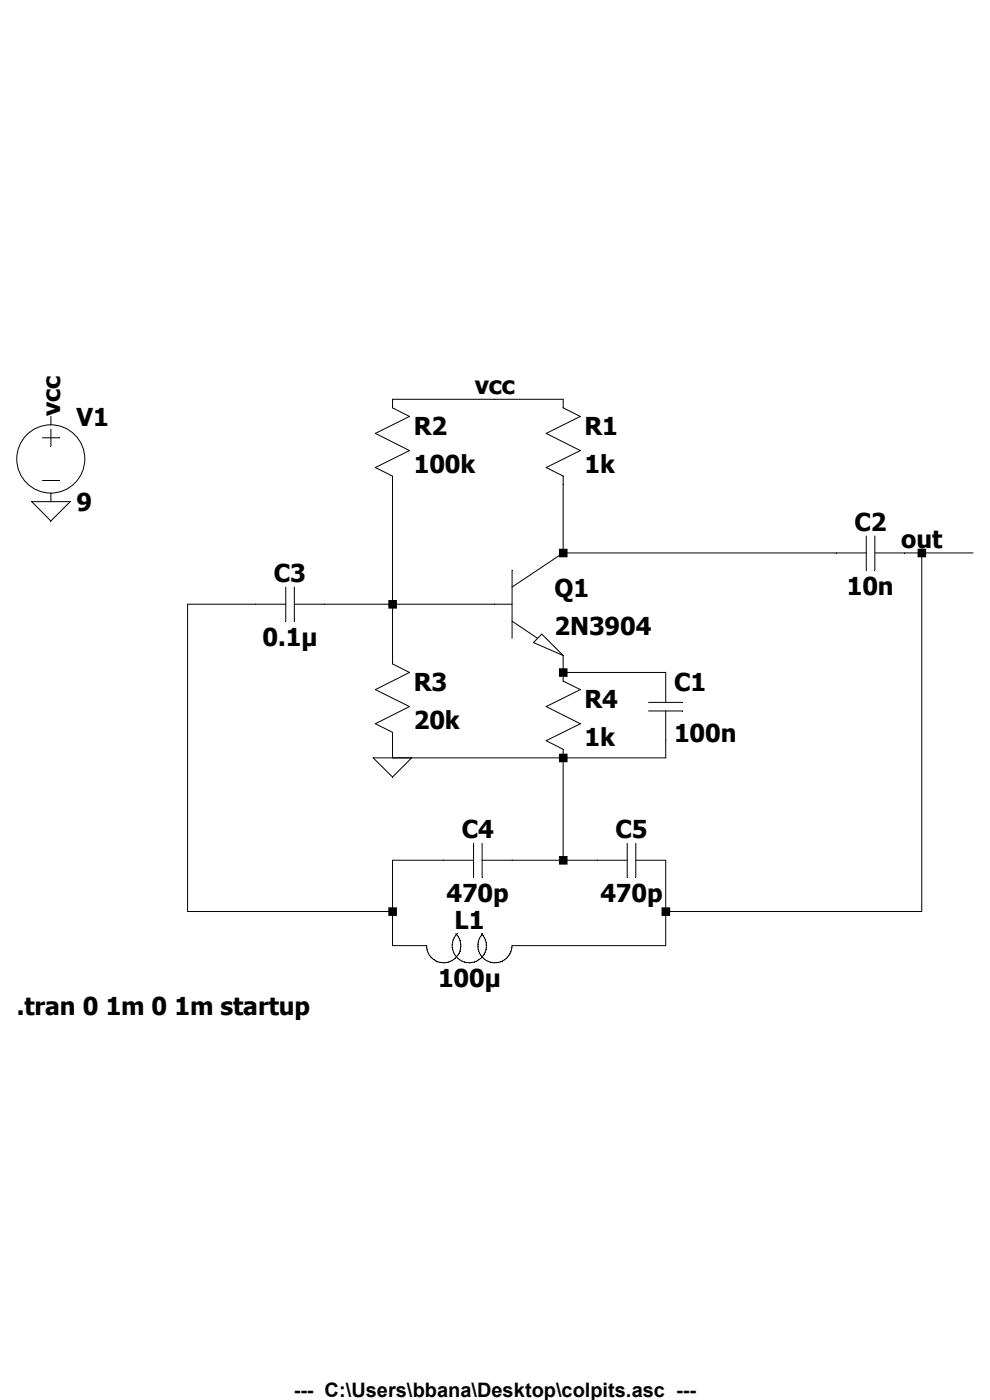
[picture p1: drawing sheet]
<svg xmlns="http://www.w3.org/2000/svg" width="210mm" height="297mm" viewBox="0 0 210 297" stroke-linecap="round" stroke-linejoin="round" font-family="sans-serif">
<g fill="none" stroke="#000" stroke-width=".21">
<path d="M9 92.9h3.6M10.8 88.3v1.8M10.8 91.1v3.6M6.7 106.4h8.2l-4.1 4.1zM9 101.9h3.6M10.8 104.6v1.8M119.5 117.3l-10.9 7.2M119.5 117.3v-16.3l-3.6-1.8 7.2-3.6-7.2-3.7 7.2-3.6-3.6-1.8v-1.8h-36.2v1.8l3.6 1.8-7.3 3.6 7.3 3.7-7.3 3.6 3.7 1.8v39.8l3.6 1.9-7.3 3.6 7.3 3.6-7.3 3.6 3.7 1.9v5.4M119.5 117.3h64.3M183.8 113.7v7.2M185.6 117.3h20.8M185.6 113.7v7.2"/>
<path d="M195.5 117.3v76.1h-54.3M60.6 128.2h-20.8v65.2h43.5M60.6 124.5v7.3M62.4 128.2h46.2M62.4 124.5v7.3M108.6 131.8l5.4 3.6M108.6 120.9v14.5M113.2 136.3l1.7-1.8 4.6 4.6zM119.5 139.1v5.4l3.6 1.8-7.2 3.6 7.2 3.6-7.2 3.6 3.6 1.9v23.5M119.5 142.7h21.7v6.3M137.6 149h7.2M137.6 150.8h7.2"/>
<path d="M141.2 150.8v10h-62l4.1 4 4-4M100.5 178.9v7.2M102.3 178.9v7.2M133.1 178.9v7.2M134.9 178.9v7.2M97 198.1a3.6 3.6 0 0 0 0 5.1 3.6 3.6 0 0 0 5.1 0 3.6 3.6 0 0 0 0-5.1M100.5 182.5h-17.2v18.1h7.2a3.6 3.6 0 0 0 5 3.4 3.6 3.6 0 0 0 1.2-5.9M102.3 182.5h30.8M134.9 182.5h6.3v18.1h-32.6a3.6 3.6 0 0 1-5 3.4 3.6 3.6 0 0 1-1.2-5.9"/>
<circle cx="10.8" cy="97.4" r="7.2"/>
</g>
<path d="M82.4 127.3h1.8v1.8h-1.8zM82.4 192.5h1.8v1.8h-1.8zM118.6 116.4h1.8v1.8h-1.8zM118.6 141.8h1.8v1.8h-1.8zM118.6 159.9h1.8v1.8h-1.8zM118.6 181.6h1.8v1.8h-1.8zM140.3 192.5h1.9v1.8h-1.9zM194.6 116.4h1.9v1.8h-1.9z" fill-rule="evenodd" fill="#000"/>
<g font-size="5.2">
<text x="100.7" y="83.7">vcc</text>
<text x="12.7" y="88.3" transform="rotate(-90 12.7 88.3)">vcc</text>
<text x="16.3" y="90.4">V1</text>
<text x="87.8" y="92.2">R2</text>
<text x="124" y="92.2">R1</text>
<text x="87.8" y="100.4">100k</text>
<text x="124" y="100.4">1k</text>
<text x="16.3" y="108.5">9</text>
<text x="181.3" y="112.6">C2</text>
<text x="191.2" y="116.2">out</text>
<text x="58.1" y="123.5">C3</text>
<text x="117.6" y="126.6">Q1</text>
<text x="179.7" y="126.2">10n</text>
<text x="55.7" y="137">0.1µ</text>
<text x="117.6" y="134.8">2N3904</text>
<text x="87.8" y="146.6">R3</text>
<text x="143" y="146.6">C1</text>
<text x="87.8" y="154.7">20k</text>
<text x="124" y="150.2">R4</text>
<text x="124" y="158.3">1k</text>
<text x="143" y="157.4">100n</text>
<text x="98" y="177.8">C4</text>
<text x="130.6" y="177.8">C5</text>
<text x="94.7" y="191.3">470p</text>
<text x="127.4" y="191.3">470p</text>
<text x="96.4" y="197.1">L1</text>
<text x="92.9" y="209.5">100µ</text>
<text x="3.6" y="215.4">.tran 0 1m 0 1m startup</text>
</g>
<text font-size="4.2" x="62.3" y="296.3">--- C:\Users\bbana\Desktop\colpits.asc ---</text>
</svg>
